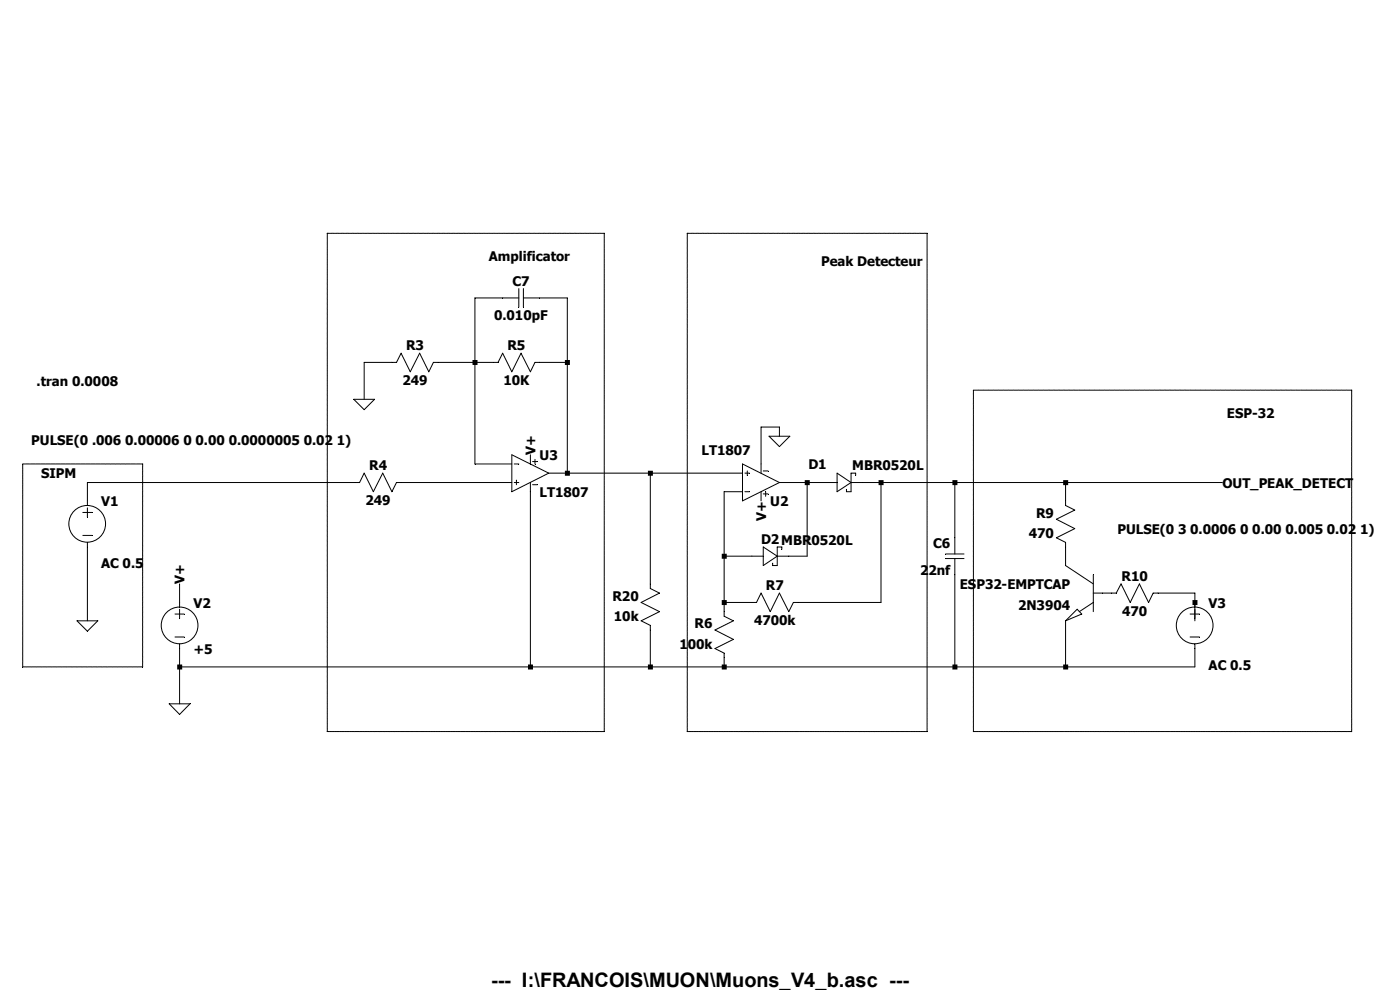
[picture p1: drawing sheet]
<svg xmlns="http://www.w3.org/2000/svg" width="297mm" height="210mm" viewBox="0 0 297 210" stroke-linecap="round" stroke-linejoin="round" font-family="sans-serif">
<g fill="none" stroke="#000" stroke-width=".21">
<path d="M69.4 49.5h58.8v105.7h-58.8zM145.8 49.5h50.9v105.7h-50.9zM110.1 63.2h-9.3v35.2h7.8M110.1 61.2v4M111 63.2h9.4v37.2M111 61.2v4M120.4 76.9h-6.9l-1 2-2-4-1.9 4-2-4-.9 2h-13.8l-.9 2-2-4-2 4-1.9-4-1 2h-6.8v7.8M4.8 98.4h25.5v43.1h-25.5zM75.1 84.7h4.4l-2.2 2.2zM108.6 96.5l7.8 3.9-7.8 3.9zM109.1 98.4h1M112.5 96.5v1.9"/>
<path d="M113 97.9h1M113.5 97.5v.9M157.5 98.4l7.9 4-7.9 3.9zM158.5 99.9v1M161.9 99.9h1M163.2 92.5h4.4l-2.2 2.2zM165.4 92.5v-1.9h-3.9v9.8M206.5 82.8h80.3v72.4h-80.3zM17.6 108.7h1.9M17.6 113.6h1.9M18.5 107.7v2M18.5 115.1v16.6"/>
<path d="M108.6 102.4h-24.5l-1 1.9-1.9-3.9-2 3.9-1.9-3.9-1 2h-57.8v4.8M109.1 102.4h1M109.6 101.9v.9M112.5 102.4v39.1M113 102.8h1M116.4 100.4h41.1M138 100.4v24.4l1.9 1-3.9 2 3.9 2-3.9 1.9 2 1v8.8M153.6 118h8.3M157.5 104.3h-3.9v26.4l2 1-3.9 1.9 3.9 2-3.9 2 1.9 1v2.9M158 104.3h1M158 100.4h1M161.5 104.3v2"/>
<path d="M161.9 104.8h1M161.9 116l3 2-3 2zM162.4 104.3v1M165.4 102.4h12.2M165.9 116.5v-.5h-1v4h-1v-.5M171.2 102.4v15.6h-6.3M177.6 100.4l3 2-3 1.9zM180.6 102.4h78.7M181.5 100.9v-.5h-.9v3.9h-1v-.5M186.9 102.4v25.4h-18.6l-1 2-1.9-4-2 4-1.9-4-1 2h-6.9M200.6 118.5h3.9M200.6 117.5h3.9"/>
<path d="M202.6 102.4v15.1M202.6 118.5v23M226.1 102.4v4.8l1.9 1-3.9 2 3.9 1.9-3.9 2 2 1v4.9l5.8 3.9M16.3 131.7h4.4l-2.2 2.2zM37.1 130.3h2M37.1 135.1h2M38.1 123.9v4.9M38.1 129.2v2M38.1 136.6v12.7M226.1 131.7v9.8M228.5 129.2l1 1.1-3.4 1.4zM231.9 125.8h4.9l1-1.9 2 3.9 1.9-3.9 2 3.9 .9-2h8.9v5.9"/>
<path d="M231.9 127.8l-2.9 2M231.9 121.9v7.9M252.5 130.3h2M252.5 135.1h2M253.5 136.6v4.9h-215.4M35.9 149.3h4.4l-2.2 2.3z"/>
<circle cx="18.5" cy="111.1" r="3.9"/>
<circle cx="38.1" cy="132.7" r="3.9"/>
<circle cx="253.4" cy="132.7" r="3.9"/>
</g>
<path d="M37.6 141h1.1v1h-1.1zM100.2 76.4h1.1v1h-1.1zM112 141h1.1v1h-1.1zM119.8 76.4h1.1v1h-1.1zM119.8 99.9h1.1v1h-1.1zM137.5 99.9h1v1h-1zM137.5 141h1v1h-1zM153.1 117.5h1.1v1h-1.1zM153.1 127.3h1.1v1.1h-1.1zM153.1 141h1.1v1h-1.1zM170.7 101.9h1.1v1h-1.1zM186.4 101.9h1.1v1h-1.1zM202.1 101.9h1v1h-1zM202.1 141h1v1h-1zM225.6 101.9h1v1h-1zM225.6 141h1v1h-1zM253 127.3h1v1.1h-1z" fill-rule="evenodd" fill="#000"/>
<text font-size="4.2" x="104.2" y="209.3">--- I:\FRANCOIS\MUON\Muons_V4_b.asc ---</text>
<g font-size="2.8">
<text x="103.7" y="55.5">Amplificator</text>
<text x="174.2" y="56.5">Peak Detecteur</text>
<text x="108.7" y="60.6">C7</text>
<text x="104.8" y="67.9">0.010pF</text>
<text x="86.1" y="74.3">R3</text>
<text x="107.7" y="74.3">R5</text>
<text x="7.7" y="81.9">.tran 0.0008</text>
<text x="85.4" y="81.7">249</text>
<text x="106.8" y="81.7">10K</text>
<text x="260.3" y="88.8">ESP-32</text>
<text x="6.6" y="94.5">PULSE(0 .006 0.00006 0 0.00 0.0000005 0.02 1)</text>
<text x="8.7" y="101.5">SIPM</text>
<text x="78.3" y="99.8">R4</text>
<text x="113.6" y="96.5" transform="rotate(-90 113.6 96.5)">V+</text>
<text x="114.5" y="97.6">U3</text>
<text x="148.8" y="96.5">LT1807</text>
<text x="171.5" y="99.4">D1</text>
<text x="180.8" y="99.7">MBR0520L</text>
<text x="21.5" y="107.4">V1</text>
<text x="77.6" y="107.1">249</text>
<text x="114.5" y="105.4">LT1807</text>
<text x="163.4" y="107.4">U2</text>
<text x="259.3" y="103.5">OUT_PEAK_DETECT</text>
<text x="162.5" y="110.4" transform="rotate(-90 162.5 110.4)">V+</text>
<text x="219.8" y="109.8">R9</text>
<text x="237.1" y="113.2">PULSE(0 3 0.0006 0 0.00 0.005 0.02 1)</text>
<text x="161.5" y="115.4">D2MBR0520L</text>
<text x="198" y="116.2">C6</text>
<text x="218.3" y="114.2">470</text>
<text x="21.5" y="120.6">AC 0.5</text>
<text x="39.2" y="123.9" transform="rotate(-90 39.2 123.9)">V+</text>
<text x="162.5" y="125.2">R7</text>
<text x="195.2" y="122">22nf</text>
<text x="203.6" y="125">ESP32-EMPTCAP</text>
<text x="238" y="123.3">R10</text>
<text x="41.1" y="128.9">V2</text>
<text x="129.9" y="127.4">R20</text>
<text x="130.3" y="131.8">10k</text>
<text x="216" y="129.4">2N3904</text>
<text x="238.1" y="130.6">470</text>
<text x="256.4" y="128.9">V3</text>
<text x="144.1" y="137.7">100k</text>
<text x="147.4" y="133.3">R6</text>
<text x="160" y="132.5">4700k</text>
<text x="41.1" y="138.7">+5</text>
<text x="256.4" y="142.1">AC 0.5</text>
</g>
</svg>
